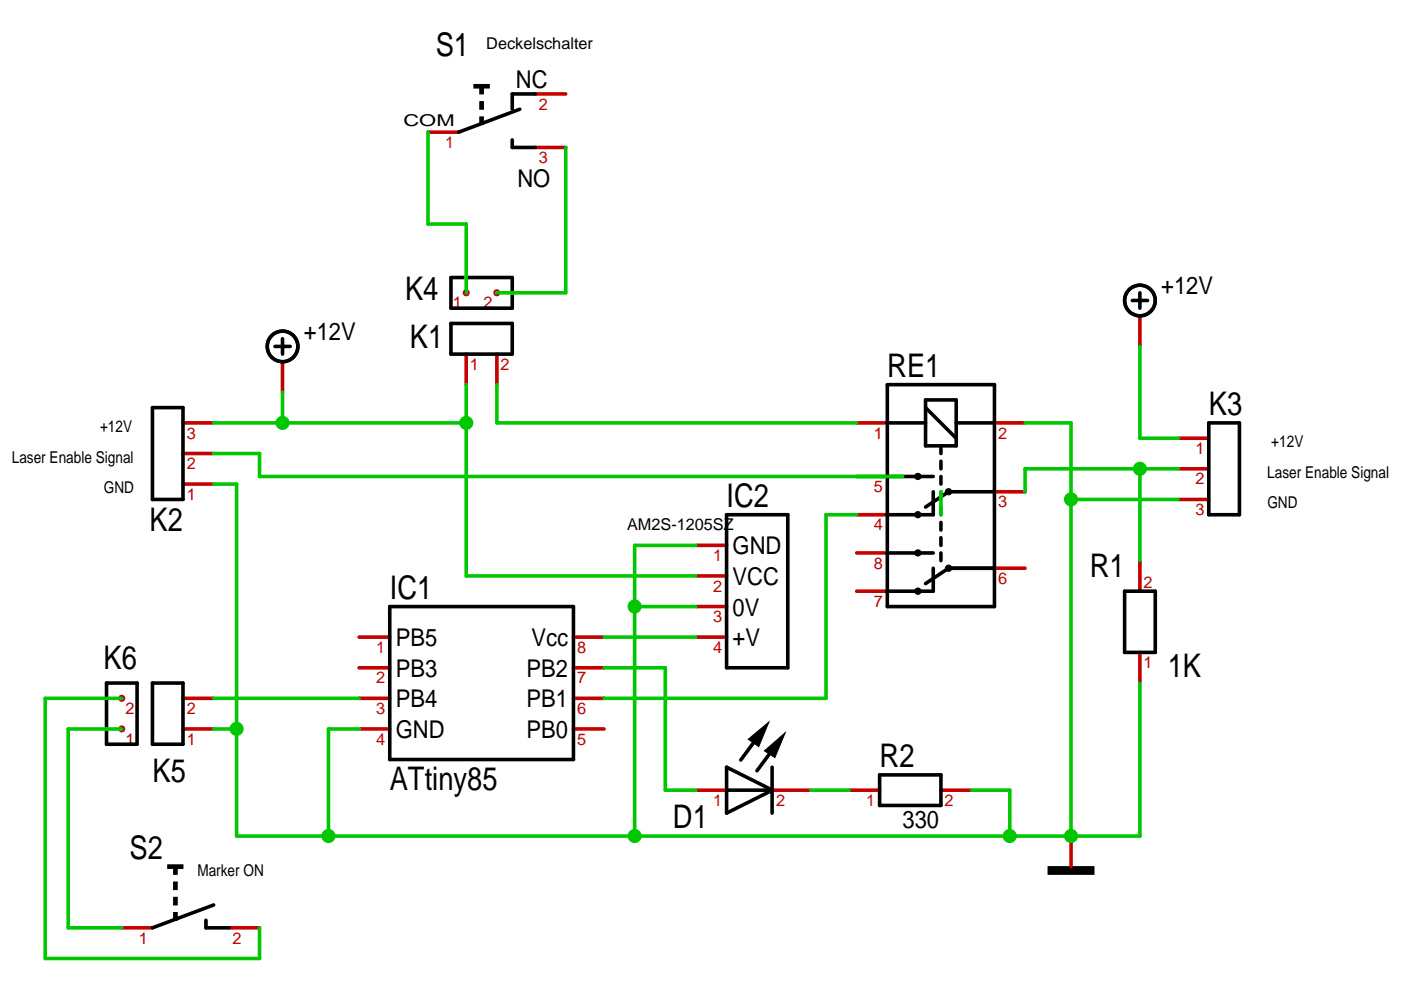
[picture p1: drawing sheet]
<svg xmlns="http://www.w3.org/2000/svg" width="297mm" height="210mm" viewBox="0 0 297 210" stroke-linecap="round" stroke-linejoin="round" font-family="sans-serif">
<path d="M147.6 115.6h6.5M241.7 118.9v6.4M147.6 135.1h6.5M147.6 128.6h6.5M147.6 122.1h6.5M241.7 138.3v6.5M147.6 167.5h6.5M163.8 167.5h8.1M180 167.5h6.5M199.5 167.5h6.5" fill="none" stroke="#c70000" stroke-width=".76"/>
<path d="M154.1 109.1h12.9v32.5h-12.9zM238.4 125.3h6.5v13h-6.5zM161 155.8l-3.9 5.3M164.5 158.1l-4 5.3M154.1 162.7l9.7 4.8-9.7 4.9zM154.1 167.5h9.7M163.7 162.7v9.7M186.5 164.3h13v6.5h-13z" fill="none" stroke="#000" stroke-width=".76"/>
<path d="M158.6 156.7l4.4-3.6-2.1 5.2zM162.1 159.2l4.4-3.8-2.2 5.2z" fill="#000" stroke="#000" stroke-width=".21"/>
<g fill="#c70000">
<circle cx="25.8" cy="148.1" r=".75"/>
<circle cx="25.8" cy="154.5" r=".75"/>
</g>
<g fill="none" stroke="#000" stroke-width=".76">
<path d="M240.1 63.7h3.2M241.7 62.1v3.2M22.6 144.8h6.5v13h-6.5zM32.3 144.8h6.5v13h-6.5zM43.7 195.1v1.6h4.8M45.3 191.9l-13 4.8"/>
<circle cx="241.7" cy="63.7" r="3.2"/>
</g>
<path d="M241.7 67v6.4M38.8 148.1h6.5M38.8 154.6h6.5M25.8 196.7h6.5M48.5 196.7h6.5" fill="none" stroke="#c70000" stroke-width=".76"/>
<path d="M35.6 183.4h3.2v.7h-3.2zM36.8 183.7h.8v1.7h-.8zM36.8 187h.8v1.6h-.8zM36.8 190.2h.8v1.7h-.8zM36.8 193.5h.8v1.6h-.8z" fill="#000" stroke="#000" stroke-width=".21"/>
<g fill="#c70000">
<circle cx="105.3" cy="62.1" r=".75"/>
<circle cx="98.8" cy="62.1" r=".75"/>
</g>
<g fill="none" stroke="#000" stroke-width=".76">
<path d="M113.5 19.9h-4.9v3.3M108.6 29.7v1.6h4.9M110.2 23.2l-13 4.8M95.6 58.8h13v6.5h-13zM58.3 73.4h3.2M59.9 71.8v3.3M95.6 68.6h13v6.5h-13zM32.3 86.4h6.5v19.5h-6.5zM188.1 89.7h8.1M188.1 81.6h22.7v47h-22.7zM196.2 86.4l6.5 6.5M196.2 84.8h6.5v9.7h-6.5z"/>
<path d="M199.5 94.5v1.7M199.5 97.8v1.6M202.7 89.7h8.1M256.3 89.7h6.5v19.4h-6.5zM188.1 117.2h9.8M188.1 101h9.8M197.9 104.3v4.8h-9.8M199.5 101v1.6M199.5 104.3v1.6M199.5 107.5v1.6M199.5 110.8v1.6M199.5 114v1.6"/>
<path d="M199.5 117.2v1.7M210.8 104.3h-9.7l-4.9 3.2M82.6 128.6h39v32.4h-39zM197.9 120.5v4.8h-9.8M210.8 120.5h-9.7l-4.9 3.2"/>
<circle cx="59.9" cy="73.4" r="3.2"/>
</g>
<g fill="none" stroke="#c70000" stroke-width=".76">
<path d="M113.5 19.9h6.5M90.7 28h6.5M113.5 31.3h6.5M59.9 76.7v6.5M98.8 75.1v6.5M105.3 75.1v6.5M38.8 89.7h6.5M38.8 96.2h6.5M181.6 89.7h6.5M210.8 89.7h6.5M249.8 99.4h6.5M249.8 92.9h6.5"/>
<path d="M38.8 102.6h6.5M181.6 117.2h6.5M181.6 109.1h6.5M181.6 101h6.5M210.8 104.3h6.5M249.8 105.9h6.5M76.1 135.1h6.5M121.6 135.1h6.5M181.6 125.3h6.5M210.8 120.5h6.5M76.1 141.6h6.5M76.1 148.1h6.5"/>
<path d="M76.1 154.6h6.5M121.6 141.6h6.5M121.6 148.1h6.5M121.6 154.6h6.5M227.1 177.3v6.4"/>
</g>
<path d="M100.5 17.9h3.2v.8h-3.2zM101.7 18.3h.8v1.6h-.8zM101.7 21.5h.8v1.7h-.8zM101.7 24.8h.8v1.6h-.8zM222.2 183.7h9.7v1.7h-9.7z" fill="#000" stroke="#000" stroke-width=".21"/>
<g fill="#000">
<circle cx="194.6" cy="109.1" r=".78"/>
<circle cx="194.6" cy="117.2" r=".78"/>
<circle cx="194.6" cy="101" r=".78"/>
<circle cx="201.1" cy="104.3" r=".78"/>
<circle cx="194.6" cy="125.3" r=".78"/>
<circle cx="201.1" cy="120.5" r=".78"/>
</g>
<path d="M90.7 28v19.5h8.1v14.6M120 31.3v30.8h-14.7M181.6 109.1h-6.5v39h-47M128.1 135.1h19.5M25.8 148.1h-16.2v55.1h45.4v-6.5M25.8 154.6h-11.3v42.1h11.3M45.3 148.1h30.8M128.1 141.6h13v25.9h6.5M171.9 167.5h8.1" fill="none" stroke="#00c700" stroke-width=".76"/>
<circle cx="241.7" cy="99.4" r="1.5" fill="#00c700"/>
<path d="M45.3 96.2h9.7v4.8h136.4M105.3 81.6v8.1h76.3M241.7 99.4v19.5M249.8 99.4h-32.5v4.9M199.5 104.3v4.8M98.8 122.1h48.8" fill="none" stroke="#00c700" stroke-width=".76"/>
<circle cx="98.8" cy="89.7" r="1.5" fill="#00c700"/>
<path d="M45.3 89.7h53.5M98.8 81.6v40.5" fill="none" stroke="#00c700" stroke-width=".76"/>
<circle cx="59.9" cy="89.7" r="1.5" fill="#00c700"/>
<path d="M241.7 73.4v19.5h8.1M59.9 83.2v6.5" fill="none" stroke="#00c700" stroke-width=".76"/>
<circle cx="214.1" cy="177.2" r="1.5" fill="#00c700"/>
<path d="M241.7 144.8v32.5h-14.6M206 167.5h8.1v9.8h-79.5" fill="none" stroke="#00c700" stroke-width=".76"/>
<circle cx="227.1" cy="105.9" r="1.5" fill="#00c700"/>
<path d="M227.1 89.7v16.2h22.7" fill="none" stroke="#00c700" stroke-width=".76"/>
<circle cx="50.2" cy="154.5" r="1.5" fill="#00c700"/>
<path d="M45.3 154.6h4.9v22.7" fill="none" stroke="#00c700" stroke-width=".76"/>
<circle cx="134.6" cy="128.6" r="1.5" fill="#00c700"/>
<path d="M134.6 115.6v13h13" fill="none" stroke="#00c700" stroke-width=".76"/>
<circle cx="134.6" cy="177.2" r="1.5" fill="#00c700"/>
<path d="M134.6 115.6h13M134.6 128.6v48.7h-65" fill="none" stroke="#00c700" stroke-width=".76"/>
<circle cx="69.6" cy="177.2" r="1.5" fill="#00c700"/>
<path d="M217.3 89.7h9.8M45.3 102.6h4.9v52M227.1 105.9v71.4M76.1 154.6h-6.5v22.7h-19.4" fill="none" stroke="#00c700" stroke-width=".76"/>
<circle cx="227.1" cy="177.2" r="1.5" fill="#00c700"/>
<path d="M214.1 177.3h13" fill="none" stroke="#00c700" stroke-width=".76"/>
<g font-size="6.9">
<text x="92.4" y="11.8">S1</text>
<text x="85.9" y="63.7">K4</text>
<text x="86.9" y="73.7">K1</text>
<text x="188.1" y="79.9">RE1</text>
<text x="256.3" y="88.1">K3</text>
<text x="154.1" y="107.5">IC2</text>
<text x="31.7" y="112.6">K2</text>
<text x="231" y="122.4">R1</text>
<text x="82.6" y="127">IC1</text>
<text x="22" y="141.8">K6</text>
<text x="247.6" y="143.4">1K</text>
<text x="32.3" y="165.9">K5</text>
<text x="82.6" y="167.5">ATtiny85</text>
<text x="186.5" y="162.7">R2</text>
<text x="142.7" y="175.6">D1</text>
<text x="27.5" y="182.1">S2</text>
</g>
<g font-size="5.2">
<text x="109.4" y="18.6">NC</text>
<text x="109.7" y="39.7">NO</text>
<text x="246.2" y="62.4">+12V</text>
<text x="64.4" y="72.1">+12V</text>
<text x="155.3" y="117.5">GND</text>
<text x="155.3" y="124">VCC</text>
<text x="155.3" y="130.5">0V</text>
<text x="83.9" y="137">PB5</text>
<text x="112.7" y="137">Vcc</text>
<text x="155.3" y="137">+V</text>
<text x="83.9" y="143.5">PB3</text>
<text x="111.6" y="143.5">PB2</text>
<text x="83.9" y="150">PB4</text>
<text x="111.6" y="150">PB1</text>
<text x="83.9" y="156.5">GND</text>
<text x="111.6" y="156.5">PB0</text>
<text x="191.4" y="175.6">330</text>
</g>
<g font-size="3.5">
<text x="103.1" y="10.5">Deckelschalter</text>
<text x="85.5" y="26.7">COM</text>
<text x="21.2" y="91.6">+12V</text>
<text x="269.5" y="94.8">+12V</text>
<text x="2.5" y="98.1">Laser Enable Signal</text>
<text x="268.7" y="101.3">Laser Enable Signal</text>
<text x="22" y="104.6">GND</text>
<text x="268.7" y="107.8">GND</text>
<text x="132.9" y="112.4">AM2S-1205SZ</text>
<text x="41.9" y="185.7">Marker ON</text>
</g>
<g font-size="3.5" fill="#c70000">
<text x="114.2" y="23.2">2</text>
<text x="94.4" y="31.3">1</text>
<text x="114.2" y="34.6">3</text>
<text x="96" y="65.4">1</text>
<text x="102.5" y="65.4">2</text>
<text x="99.6" y="78.4">1</text>
<text x="106.1" y="78.4">2</text>
<text x="39.6" y="93">3</text>
<text x="185.3" y="93">1</text>
<text x="211.6" y="93">2</text>
<text x="39.6" y="99.5">2</text>
<text x="253.4" y="96.2">1</text>
<text x="39.6" y="106">1</text>
<text x="185.3" y="104.4">5</text>
<text x="211.6" y="107.6">3</text>
<text x="253.4" y="102.7">2</text>
<text x="185.3" y="112.5">4</text>
<text x="253.4" y="109.2">3</text>
<text x="151.2" y="118.9">1</text>
<text x="151.2" y="125.4">2</text>
<text x="185.3" y="120.6">8</text>
<text x="211.6" y="123.8">6</text>
<text x="242.4" y="124.6">2</text>
<text x="151.2" y="131.9">3</text>
<text x="185.3" y="128.7">7</text>
<text x="79.8" y="138.4">1</text>
<text x="122.3" y="138.4">8</text>
<text x="151.2" y="138.4">4</text>
<text x="242.4" y="141.6">1</text>
<text x="79.8" y="144.9">2</text>
<text x="122.3" y="144.9">7</text>
<text x="26.6" y="151.4">2</text>
<text x="39.6" y="151.4">2</text>
<text x="79.8" y="151.4">3</text>
<text x="122.3" y="151.4">6</text>
<text x="26.6" y="157.9">1</text>
<text x="39.6" y="157.9">1</text>
<text x="79.8" y="157.9">4</text>
<text x="122.3" y="157.9">5</text>
<text x="151.2" y="170.9">1</text>
<text x="164.5" y="170.9">2</text>
<text x="183.7" y="170.9">1</text>
<text x="200.3" y="170.9">2</text>
<text x="29.5" y="200">1</text>
<text x="49.3" y="200">2</text>
</g>
</svg>
